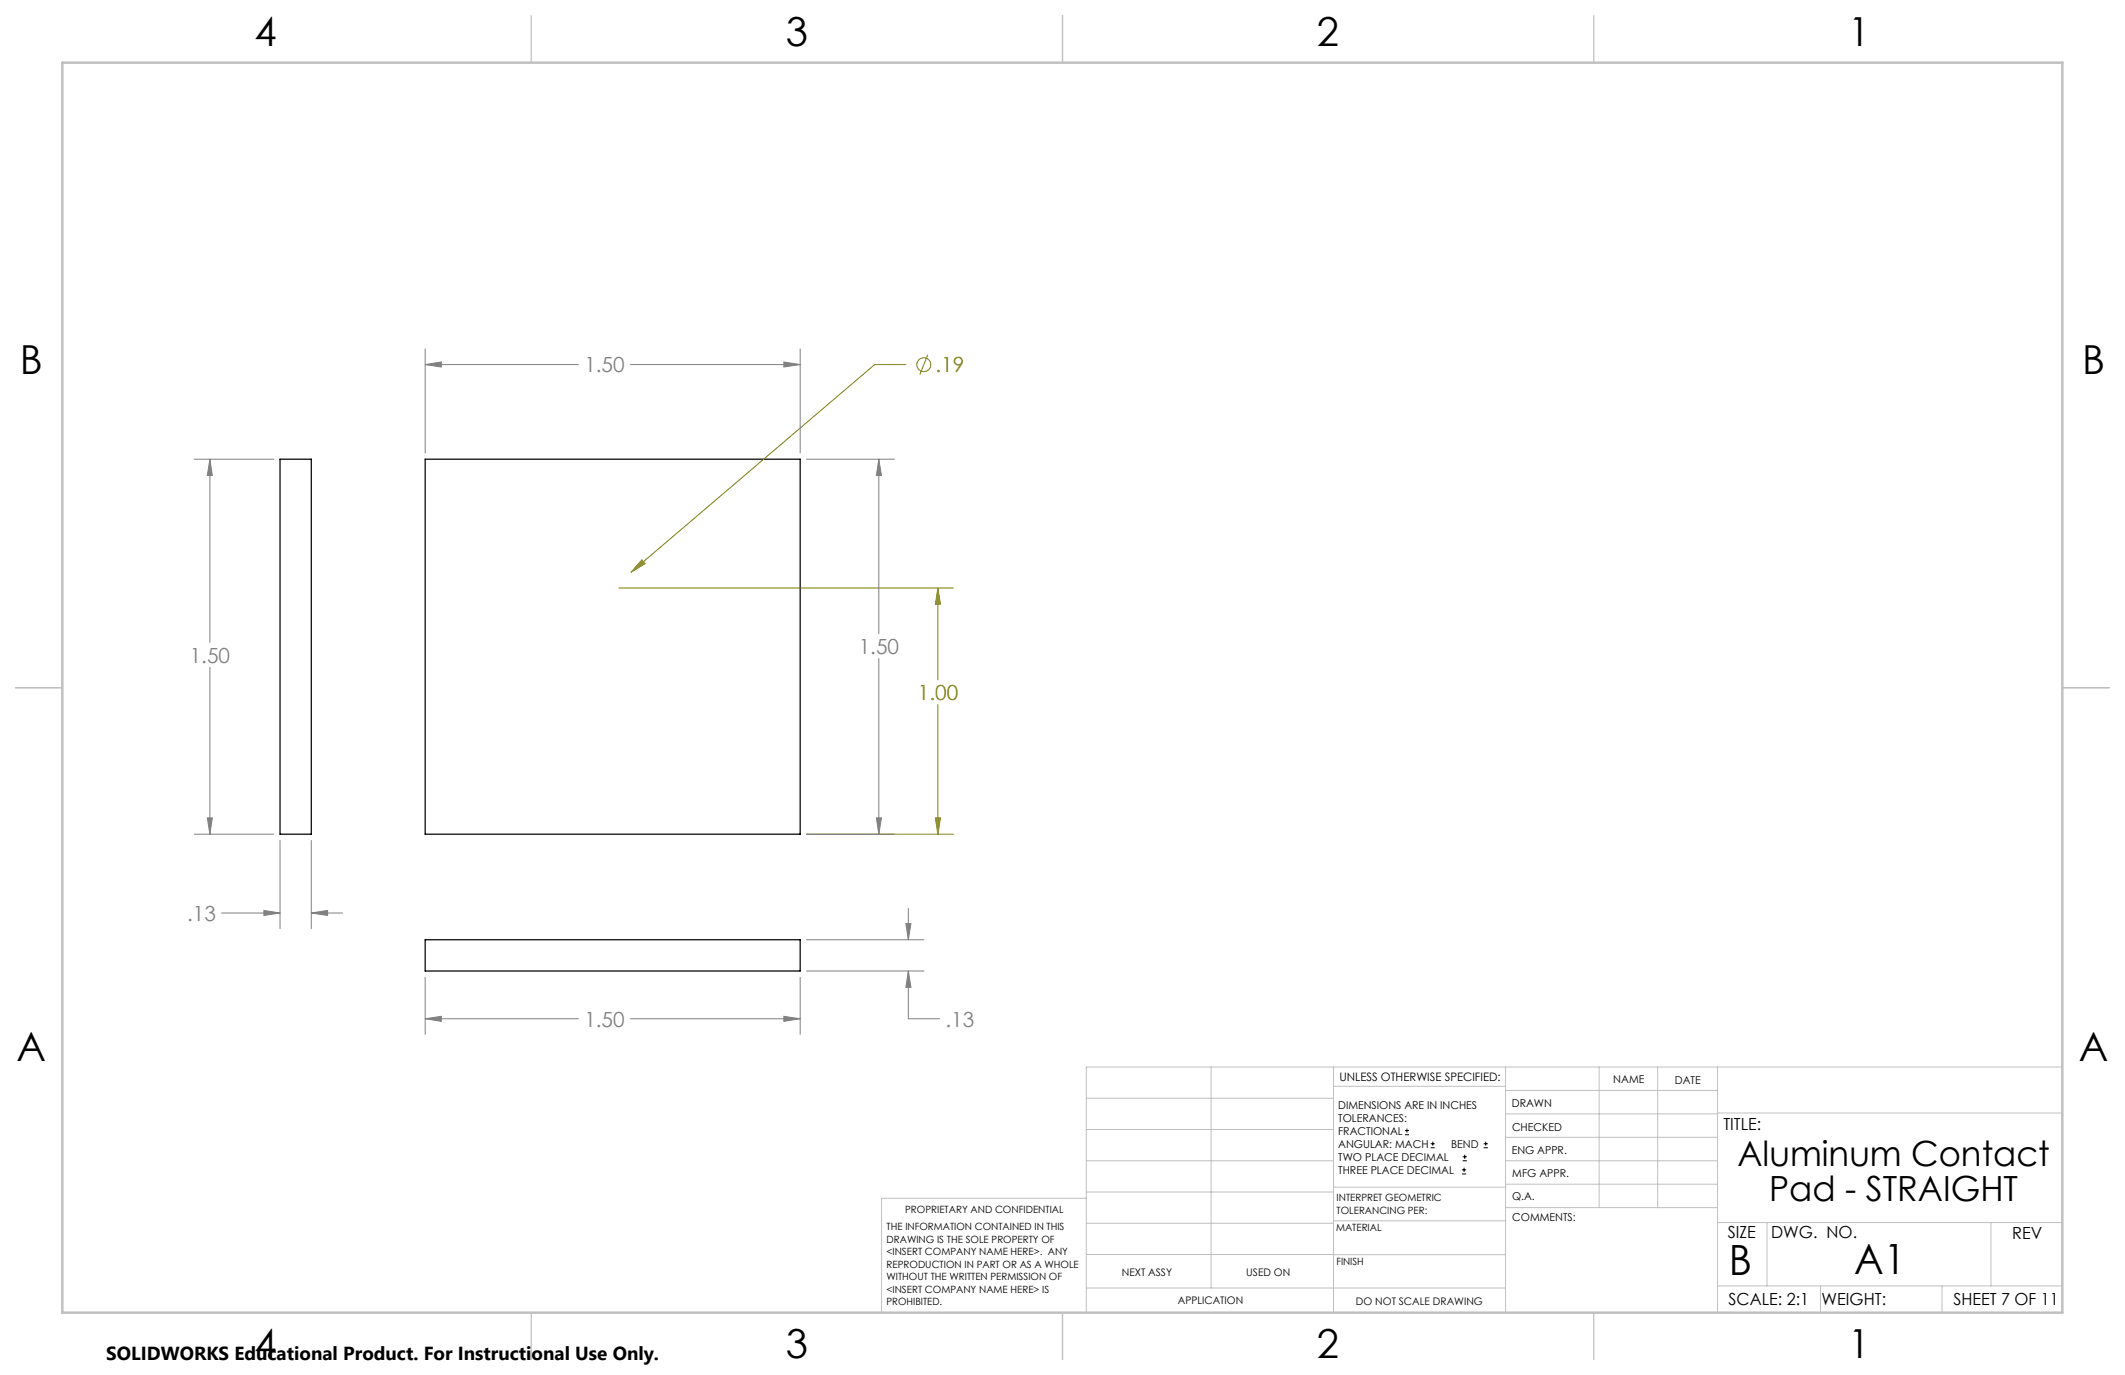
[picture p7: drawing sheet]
<svg xmlns="http://www.w3.org/2000/svg" width="432mm" height="279mm" viewBox="0 0 432 279" stroke-linecap="round" stroke-linejoin="round" font-family="sans-serif">
<path d="M56.9 93.3h6.4v76.2h-6.4zM86.4 93.3h76.2v76.2h-76.2zM86.4 191h76.2v6.3h-76.2z" fill="none" stroke="#000" stroke-width=".25"/>
<g fill="none" stroke="#808000" stroke-width=".2">
<path d="M184.1 74.1h-6.4l-49.5 42.2M188.5 72.1l-1.6 4M125.8 119.5h67.9M130.4 113.8l.7 .7-2.9 1.8zM190.6 119.5l.5 3.3h-1zM190.6 119.5v18.6M190.6 143.2v26.3M163.9 169.5h29.8M190.1 166.2h1l-.5 3.3z"/>
<circle cx="187.7" cy="74.1" r="1.41"/>
</g>
<g fill="none" stroke="#000" stroke-width=".2">
<path d="M285.5 230.6h.8M285.5 229.7h.8M285.9 229.3v.9M290.7 233.2h.8M290.7 232.4h.8M291.1 232v.8M297.1 238.5h.8M297.1 237.7h.8M297.2 235.9h.9M297.2 235.1h.9M297.5 237.3v.8M297.6 234.6v.9"/>
<path d="M301.5 233.2h.8M301.5 232.4h.8M301.9 232v.8"/>
</g>
<g fill="none" stroke="#808080" stroke-width=".2">
<path d="M86.4 74.1l3.3-.5v1zM86.4 70.9v21.1M86.4 74.1h31.1M128.1 74.1h34.5M159.3 73.6l3.3 .5-3.3 .5zM162.6 70.9v21.1M39.5 93.3h16.1M42.7 93.3l.4 3.3h-1zM42.7 93.3v37.3M163.9 93.3h17.9M178.6 93.3l.5 3.3h-1zM178.6 93.3v35.5"/>
<path d="M42.7 135.6v33.9M178.6 133.8v35.7M39.5 169.5h16.1M42.1 166.2h1l-.4 3.3zM56.9 170.8v17.9M63.3 170.8v17.9M163.9 169.5h17.9M178.1 166.2h1l-.5 3.3zM45 185.5h11.9M53.6 185l3.3 .5-3.3 .5zM63.3 185.5l3.3-.5v1zM63.3 185.5h6.3"/>
<path d="M86.4 198.6v11.6M162.6 198.6v11.6M163.9 191h23.8M163.9 197.3h23.8M184.1 187.7h1l-.5 3.3zM184.6 197.3l.5 3.3h-1zM184.6 197.3v9.7h6.3M184.6 184.6v6.4M86.4 207l3.3-.5v1zM86.4 207h31.1M128.1 207h34.5M159.3 206.5l3.3 .5-3.3 .5z"/>
</g>
<g fill="none" stroke="#c0c0c0" stroke-width=".2">
<path d="M246.1 216.8v44.9M271 216.8v49.9M305.9 216.8v49.9M324.9 216.8v28.6M336.8 216.8v28.6M349 216.8v49.9M419.1 216.8h-198.4v49.9M220.7 235.9h50.3M220.7 229.5h50.3M220.7 223.2h50.3M271 220.7h34.9M305.9 231.1h43.1"/>
<path d="M305.9 226.3h43.1M305.9 221.6h43.1M305.9 235.9h43.1M349 226.2h70.1M220.7 248.6h50.3M220.7 242.2h50.3M220.7 254.9h50.3M220.7 243.5h-41.6v23.2M271 255h34.9M271 248.1h35M271 241.2h35M305.9 240.6h43.1"/>
<path d="M306 245.4h43M349 248.4h70.1M359.1 248.4v12.9M404.6 248.4v12.9M220.7 261.7h85.2M349 261.3h70.1M369.9 261.3v5.4M394.6 261.3v5.4"/>
</g>
<path d="M108 3.2v9.5M215.9 3.2v9.5M323.8 3.2v9.5M3.1 139.7h9.6M419.1 139.7h9.5M108 266.7v9.6M215.9 266.7v9.6M323.8 266.7v9.6" fill="none" stroke="#c0c0c0" stroke-width=".25"/>
<path d="M12.7 12.7h406.4v254h-406.4z" fill="none" stroke="#c0c0c0" stroke-width=".5"/>
<path d="M130.4 113.8l-2.2 2.5 2.9-1.8zM190.6 119.5l.5 3.3h-1zM190.1 166.2h1l-.5 3.3z" fill="#808000"/>
<path d="M86.4 207l3.3-.5v1zM159.3 206.5l3.3 .5-3.3 .5zM184.1 187.7h1l-.5 3.3zM184.6 197.3l.5 3.3h-1zM159.3 73.6l3.3 .5-3.3 .5zM86.4 74.1l3.3-.5v1zM178.1 166.2h1l-.5 3.3zM178.6 93.3l.5 3.3h-1zM63.3 185.5l3.3-.5v1zM53.6 185l3.3 .5-3.3 .5zM42.7 93.3l.4 3.3h-1zM42.1 166.2h1l-.4 3.3z" fill="#808080"/>
<g font-size="8.5">
<text x="351.3" y="259">B</text>
<text x="376.8" y="258.9">A1</text>
</g>
<g font-size="8.1">
<text x="51.7" y="9.3">4</text>
<text x="159.7" y="9.3">3</text>
<text x="267.6" y="9.3">2</text>
<text x="375.6" y="9.3">1</text>
<text x="4" y="76">B</text>
<text x="423.1" y="76">B</text>
<text x="3.3" y="215.7">A</text>
<text x="422.4" y="215.7">A</text>
<text x="51.7" y="276">4</text>
<text x="159.7" y="276">3</text>
<text x="267.6" y="276">2</text>
<text x="375.6" y="276">1</text>
</g>
<g font-size="7.1">
<text x="353.1" y="236.9">Aluminum Contact</text>
<text x="359.5" y="244">Pad - STRAIGHT</text>
</g>
<g font-size="4.2" fill="#808080">
<text x="118.7" y="75.7">1.50</text>
<text x="38.6" y="134.7">1.50</text>
<text x="174.5" y="132.9">1.50</text>
<text x="38" y="187.1">.13</text>
<text x="118.7" y="208.6">1.50</text>
<text x="192.1" y="208.6">.13</text>
</g>
<g font-size="4.2" fill="#808000">
<text x="190.1" y="75.6">.19</text>
<text x="186.5" y="142.2">1.00</text>
</g>
<text font-size="3.8" x="21.6" y="276.3">SOLIDWORKS Educational Product. For Instructional Use Only.</text>
<g font-size="3.4">
<text x="350.2" y="229.5">TITLE:</text>
<text x="351.1" y="251.6">SIZE</text>
<text x="359.9" y="251.6">DWG. NO.</text>
<text x="408.9" y="251.7">REV</text>
<text x="351.2" y="265.2">SCALE: 2:1</text>
<text x="370.1" y="265.3">WEIGHT:</text>
<text x="396.9" y="265.2">SHEET 7 OF 11</text>
</g>
<text font-size="2.4" x="272.2" y="219.7">UNLESS OTHERWISE SPECIFIED:</text>
<g font-size="2.2">
<text x="327.8" y="220.1">NAME</text>
<text x="340.3" y="220.2">DATE</text>
<text x="271.9" y="225.3">DIMENSIONS ARE IN INCHES</text>
<text x="271.9" y="227.9">TOLERANCES:</text>
<text x="307.2" y="224.9">DRAWN</text>
<text x="271.9" y="230.6">FRACTIONAL</text>
<text x="271.9" y="233.2">ANGULAR: MACH</text>
<text x="294.9" y="233.2">BEND</text>
<text x="307.3" y="229.8">CHECKED</text>
<text x="271.9" y="235.9">TWO PLACE DECIMAL</text>
<text x="271.9" y="238.5">THREE PLACE DECIMAL</text>
<text x="307.2" y="234.5">ENG APPR.</text>
<text x="307.3" y="239.2">MFG APPR.</text>
<text x="307.3" y="243.9">Q.A.</text>
<text x="307.3" y="248.1">COMMENTS:</text>
</g>
<g font-size="2.1">
<text x="227.9" y="259.2">NEXT ASSY</text>
<text x="253.3" y="259.2">USED ON</text>
<text x="239.3" y="265">APPLICATION</text>
<text x="275.5" y="265.1">DO NOT SCALE DRAWING</text>
</g>
<g font-size="2">
<text x="271.6" y="244.1">INTERPRET GEOMETRIC</text>
<text x="180.2" y="250">THE INFORMATION CONTAINED IN THIS</text>
<text x="183.9" y="246.4">PROPRIETARY AND CONFIDENTIAL</text>
<text x="271.5" y="250.2">MATERIAL</text>
<text x="271.6" y="246.6">TOLERANCING PER:</text>
<text x="180.2" y="252.5">DRAWING IS THE SOLE PROPERTY OF</text>
<text x="180.2" y="255.1">&lt;INSERT COMPANY NAME HERE&gt;. ANY</text>
<text x="180.2" y="257.6">REPRODUCTION IN PART OR AS A WHOLE</text>
<text x="271.5" y="257">FINISH</text>
<text x="180.2" y="260.1">WITHOUT THE WRITTEN PERMISSION OF</text>
<text x="180.2" y="262.6">&lt;INSERT COMPANY NAME HERE&gt; IS</text>
<text x="180.2" y="265.2">PROHIBITED.</text>
</g>
</svg>
